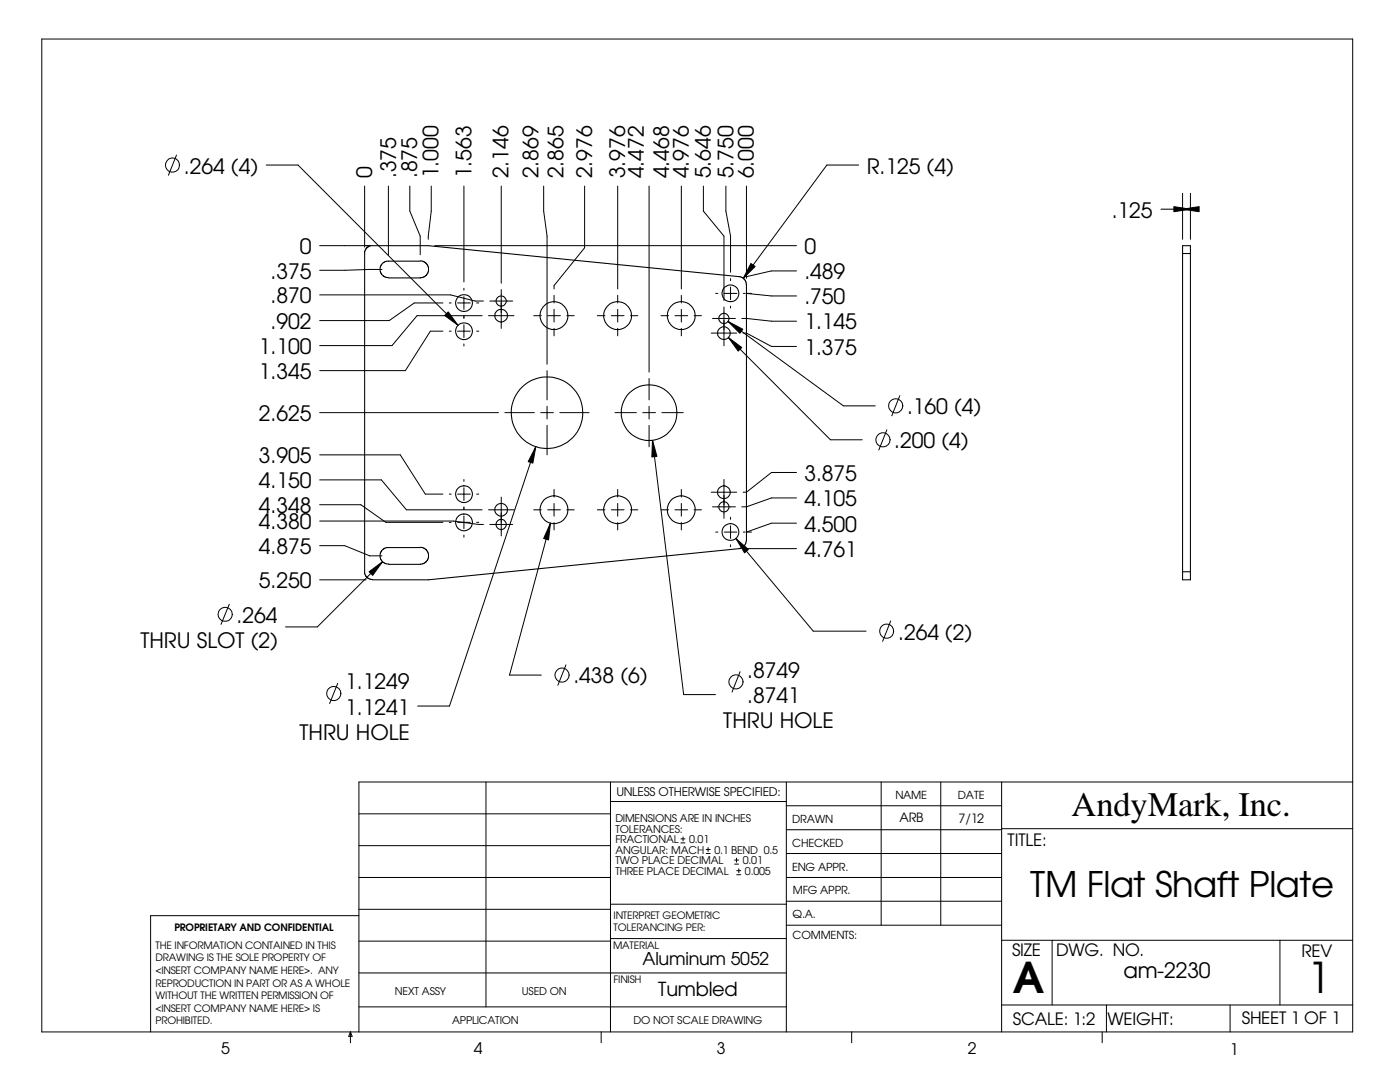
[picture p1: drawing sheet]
<svg xmlns="http://www.w3.org/2000/svg" width="279mm" height="216mm" viewBox="0 0 279 216" stroke-linecap="round" stroke-linejoin="round" font-family="sans-serif">
<g fill="none" stroke="#000" stroke-width=".2">
<path d="M8.3 7.8h261.7v198.1h-261.7zM35.2 30.9l-1.6 4.1M53.1 32.9h6.4l31.9 32M72.8 37.1v12.2M77.5 37.1v13.7M81.8 37.1v5l2.1 5v3.7M86.1 37.1v5l-.6 5.7M92.6 37.1v19.2M100 37.1v19.4M108.5 37.1v5l.7 5v25.6M116.7 37.1v12.3l-6.1 7.6v.7M123.3 37.1v20.6"/>
<path d="M129.5 37.1v37.2M136 37.1v20.6M140.4 37.1v5l4.1 5v12.9M144.9 37.1v5l.9 5v7.2M149 37.1v18.4M171.4 32.9h-6.4l-16.7 22.6M236 38.6v9.2M237.6 38.6v9.2M63.8 49h10M63.8 58.8h26.1l4.9 1.3h1.7M76.2 53.8l-12.4 .1M86.7 49h72.3"/>
<path d="M92.6 57.5v.4M92.6 59.2v2.5M100 57.8v7.7M110.6 58.9v1.6M123.3 58.9v1.6M136 58.9v1.6M142.8 58.5h.5M144.5 58.5h2.6M145.8 55.6v.4M145.8 57.3v2.5M148.3 58.5h.4M149.9 52.6l.8 .6-2.4 2.3z"/>
<path d="M150 58.5h-1l5 .6h5M159 54.1h-5l-5.2 1.1M231.7 41.7h5.9M234.3 41.2l3.3 .5-3.3 .5zM236 41.7l3.3-.5v1zM88.4 60.5h-5.7l-5 3.5h-13.9M88.4 66.1h-2.5l-5 7.9h-17.1M88.7 62.9l.8-.7 1.9 2.7zM89.7 60.5h.3M89.7 66.1h.3M91.3 60.5h2.6M91.3 66.1h2.6"/>
<path d="M92.6 63v.5M92.6 64.8v2.6M92.6 68.6v.4M95.1 60.5h.4M95.1 66.1h.4M96.2 63h-13l-5 6h-14.4M97.5 63h5.1M97.7 60.1h4.6M106.5 63h1.5M109.2 74v5.8M109.3 63h2.5M110.6 61.7v2.6"/>
<path d="M110.6 65.5v1.5M113.1 63h1.5M119.2 63h1.5M122 63h2.5M123.3 61.7v2.6M123.3 65.5v1.5M125.8 63h1.5M129.5 75.5v4.3M131.9 63h1.5M134.7 63h2.5M136 61.7v2.6M136 65.5v1.5"/>
<path d="M138.5 63h1.5M141.9 66.5h5.1M142.2 63.5h4.6M144.5 61.3v7.7M145.3 64.1l3 1.6-.6 .8zM145.3 64.1l23 16.9h6.4M145.4 67.4l2.6 1.9-.7 .8zM145.4 67.4l20.3 20.4h6.4M145.8 61.1v.4M148 63.5l6 .6h5M148.3 66.5h.7l5 2.6h5M179.6 79l-1.6 4"/>
<path d="M63.8 90.8h16.1l5 7.8h3.5M63.8 95.8h12.3l5 5.9h15.1M63.8 82.3h35.7M89.7 98.6h.3M91.3 98.6h2.6M92.6 95.7v.4M92.6 97.3v2.6M95.1 98.6h.4M100 99.2v7.7M100.8 82.3h5.8M106.9 89.1l-.6 3.3-.9-.3zM106.9 89.1l-17.2 51.8h-6.3"/>
<path d="M107.9 82.3h2.5M109.2 81.1v2.5M109.2 84.9v5.9M110.6 97.7v1.5M111.7 82.3h5.9M122.7 82.3h4.3M123.3 97.7v1.5M128.3 82.3h2.5M129.5 81.1v2.5M129.5 84.9v4.3M130.2 87.8l.9 3.3-1 .1zM130.2 87.8l6.2 50.8h6.4"/>
<path d="M132.1 82.3h4.3M136 97.7v1.5M141.9 98.2h5.1M144.5 95.7v7.7M159 94.3h-5l-5 3.9h-.7M159 99.4h-5l-5 1.7h-1M177 85.8l-1.6 4M63.8 104h26.7l5 .6h1M63.8 108.9h5l5 2h2.4M63.8 100.7h8.2l5 3.5h11.4M63.8 115.7h9.3M73.7 114.1l2.6-2-1.9 2.7z"/>
<path d="M76.3 112.1l-13 13h-6.3M89.7 104.2h.3M91.3 104.2h2.6M92.6 101.1v.6M92.6 103v2.5M92.6 106.8v.4M95.1 104.2h.4M97.5 101.7h5.1M97.7 104.6h4.6M106.5 101.7h1.5M109.3 101.7h2.5M109.9 104.4l-.4 3.3-1-.3z"/>
<path d="M109.9 104.4l-8.2 30.3h6.3M110.6 100.5v2.5M110.6 104.3v1.4M113.1 101.7h1.5M119.2 101.7h1.5M122 101.7h2.5M123.3 100.5v2.5M123.3 104.3v1.4M125.8 101.7h1.5M131.9 101.7h1.5M134.7 101.7h2.5M136 100.5v2.5"/>
<path d="M136 104.3v1.4M138.5 101.7h1.5M142.2 101.1h4.6M142.8 106.2h.5M144.5 106.2h2.6M145.8 103.2v.4M145.8 104.9v2.5M145.8 108.7v.4M146.9 107.4l2.5 2.2-.8 .7zM146.9 107.4l15.4 18.5h10.5M148.3 106.2h.4M148.8 109.5h10.2"/>
<path d="M159 104.4h-5l-5 1.8h1M45.8 120.6l-1.7 4M67.4 136.4l-1.6 4M112.9 132.7l-1.6 4M147.7 134l-1.6 4.1M177.8 123.9l-1.7 4.1M97 156v44.9M121.8 156v49.9M121.8 159.9h35.1M156.9 156v49.9M175.9 156v28.6M187.7 156v28.6"/>
<path d="M199.9 156v49.9M270 156h-198.4v49.9M71.6 175.1h50.2M71.6 168.7h50.2M71.6 162.4h50.2M135.9 168.2h.8M135.9 167.4h.8M136.3 167v.8M140.9 170.3h.8M140.9 169.5h.8M141.3 169.1v.8M146.6 172.4h.8"/>
<path d="M146.6 171.6h.8M147 171.2v.8M147 174.5h.8M147 173.7h.8M147.4 173.4v.8M156.9 170.3h43M156.9 165.6h43M156.9 160.8h43M156.9 175.1h43M156.9 179.8h43M199.9 165.4h70.1M71.6 194.1h85.3"/>
<path d="M71.6 187.8h50.2M71.6 181.4h50.2M71.6 182.7h-41.5v23.2M121.8 187.3h35.1M121.8 180.4h35.1M156.9 184.6h43M199.9 187.6h70.1M210 187.6v12.9M255.4 187.6v12.9M69.9 205.9v2.2M69.9 205.9l.4 .9h-.7zM71.6 200.9h85.3"/>
<path d="M120 205.9v2.2M170 205.9v2.2M199.9 200.5h70.1M220 205.9v2.2M220.8 200.5v5.4M245.5 200.5v5.4"/>
<circle cx="34.4" cy="32.9" r="1.41"/>
<circle cx="176.2" cy="87.8" r="1.41"/>
<circle cx="178.8" cy="81" r="1.41"/>
<circle cx="44.9" cy="122.6" r="1.41"/>
<circle cx="66.6" cy="138.4" r="1.41"/>
<circle cx="112.2" cy="134.7" r="1.41"/>
<circle cx="146.9" cy="136.1" r="1.41"/>
<circle cx="176.9" cy="125.9" r="1.41"/>
</g>
<g fill="none" stroke="#000" stroke-width=".21">
<path d="M77.5 55.4l-1-.3-.4-.4-.2-.6 .1-1.1 .5-.6 .5-.2 7.2-.1 .8 .4 .5 .7v.9l-.2 .5-.3 .4-.6 .4-6.9 .1M147.5 55.2l.7 .2 .4 .4 .4 1v51.1M147.5 55.2l-62-6.2h-11.5l-.7 .4-.5 .8v64.2l.5 .9 1 .4M236 49h1.6v66.7h-1.6zM236 50.6h1.6M83.9 109.3h-6.8l-.3 .1-.8 .8-.1 1.1 .2 .5 .4 .5 1 .2M83.9 109.2l.9 .3 .7 .9v1l-.4 .6-.4 .4-.8 .2h-6.4M148.9 107.9l-.4 1-.4 .4-.6 .2-62 6.2h-11.2M236 114.1h1.6"/>
<circle cx="145.8" cy="58.5" r="1.68"/>
<circle cx="92.6" cy="66.1" r="1.69"/>
<circle cx="92.6" cy="60.5" r="1.68"/>
<circle cx="100" cy="60.1" r="1.01"/>
<circle cx="100" cy="63" r="1.27"/>
<circle cx="110.6" cy="63" r="2.76"/>
<circle cx="123.3" cy="63" r="2.76"/>
<circle cx="136" cy="63" r="2.76"/>
<circle cx="144.5" cy="66.5" r="1.27"/>
<circle cx="144.5" cy="63.5" r="1.01"/>
<circle cx="92.6" cy="98.6" r="1.68"/>
<circle cx="109.2" cy="82.4" r="7.1"/>
<circle cx="129.5" cy="82.3" r="5.6"/>
<circle cx="144.4" cy="98.2" r="1.27"/>
<circle cx="92.6" cy="104.2" r="1.68"/>
<circle cx="100" cy="101.7" r="1.27"/>
<circle cx="100" cy="104.6" r="1.01"/>
<circle cx="110.6" cy="101.7" r="2.78"/>
<circle cx="123.3" cy="101.7" r="2.78"/>
<circle cx="136" cy="101.7" r="2.78"/>
<circle cx="144.5" cy="101.1" r="1.01"/>
<circle cx="145.8" cy="106.2" r="1.69"/>
</g>
<path d="M149.9 52.6l.8 .6-2.4 2.3zM236 41.7l3.3-.5v1zM234.3 41.2l3.3 .5-3.3 .5zM88.7 62.9l.8-.7 1.9 2.7zM145.3 64.1l3 1.6-.6 .8zM145.4 67.4l2.6 1.9-.7 .8zM106.9 89.1l-.6 3.3-.9-.3zM130.2 87.8l.9 3.3-1 .1zM73.7 114.1l2.6-2-1.9 2.7zM109.9 104.4l-.4 3.3-1-.3zM146.9 107.4l2.5 2.2-.8 .7z" fill="#000"/>
<g font-size="8.5">
<text x="202.1" y="198.2">A</text>
<text x="260.9" y="198.1">1</text>
</g>
<text font-size="7" x="205.6" y="179.1">TM Flat Shaft Plate</text>
<text font-size="6.9" x="213.9" y="162.9">AndyMark, Inc.</text>
<g font-size="4.2">
<text x="36.7" y="34.6">.264 (4)</text>
<text x="74.3" y="35.6" transform="rotate(-90 74.3 35.6)">0</text>
<text x="79" y="35.6" transform="rotate(-90 79 35.6)">.375</text>
<text x="83.3" y="35.6" transform="rotate(-90 83.3 35.6)">.875</text>
<text x="87.5" y="35.6" transform="rotate(-90 87.5 35.6)">1.000</text>
<text x="94.1" y="35.6" transform="rotate(-90 94.1 35.6)">1.563</text>
<text x="101.5" y="35.6" transform="rotate(-90 101.5 35.6)">2.146</text>
<text x="107.5" y="35.6" transform="rotate(-90 107.5 35.6)">2.869</text>
<text x="112.5" y="35.6" transform="rotate(-90 112.5 35.6)">2.865</text>
<text x="118.2" y="35.6" transform="rotate(-90 118.2 35.6)">2.976</text>
<text x="124.8" y="35.6" transform="rotate(-90 124.8 35.6)">3.976</text>
<text x="128.5" y="35.6" transform="rotate(-90 128.5 35.6)">4.472</text>
<text x="133.5" y="35.6" transform="rotate(-90 133.5 35.6)">4.468</text>
<text x="137.5" y="35.6" transform="rotate(-90 137.5 35.6)">4.976</text>
<text x="141.9" y="35.6" transform="rotate(-90 141.9 35.6)">5.646</text>
<text x="146.4" y="35.6" transform="rotate(-90 146.4 35.6)">5.750</text>
<text x="150.5" y="35.6" transform="rotate(-90 150.5 35.6)">6.000</text>
<text x="173" y="34.6">R.125 (4)</text>
<text x="221.9" y="43.4">.125</text>
<text x="59.9" y="50.7">0</text>
<text x="160.5" y="50.7">0</text>
<text x="54" y="55.6">.375</text>
<text x="160.5" y="55.7">.489</text>
<text x="54" y="60.5">.870</text>
<text x="54" y="65.6">.902</text>
<text x="160.5" y="60.7">.750</text>
<text x="160.5" y="65.7">1.145</text>
<text x="51.7" y="70.6">1.100</text>
<text x="160.5" y="70.8">1.375</text>
<text x="51.7" y="75.6">1.345</text>
<text x="181" y="82.6">.160 (4)</text>
<text x="51.7" y="84">2.625</text>
<text x="178.5" y="89.5">.200 (4)</text>
<text x="51.7" y="92.4">3.905</text>
<text x="160.5" y="95.9">3.875</text>
<text x="51.7" y="97.4">4.150</text>
<text x="160.5" y="101">4.105</text>
<text x="51.7" y="102.4">4.348</text>
<text x="51.7" y="105.6">4.380</text>
<text x="160.5" y="106.1">4.500</text>
<text x="51.7" y="110.5">4.875</text>
<text x="160.5" y="111.1">4.761</text>
<text x="51.7" y="117.3">5.250</text>
<text x="47.2" y="124.2">.264</text>
<text x="28" y="129.3">THRU SLOT (2)</text>
<text x="179.2" y="127.6">.264 (2)</text>
<text x="68.9" y="137.5">1.1249</text>
<text x="114.4" y="136.4">.438 (6)</text>
<text x="149.1" y="135.2">.8749</text>
<text x="68.9" y="142.6">1.1241</text>
<text x="149.1" y="140.3">.8741</text>
<text x="59.8" y="147.6">THRU HOLE</text>
<text x="144.4" y="145.3">THRU HOLE</text>
<text x="224.2" y="195.2">am-2230</text>
</g>
<text font-size="3.9" x="131.4" y="198.7">Tumbled</text>
<text font-size="3.5" x="128.2" y="192.5">Aluminum 5052</text>
<g font-size="3.4">
<text x="201.1" y="168.8">TITLE:</text>
<text x="202" y="190.8">SIZE</text>
<text x="210.8" y="190.8">DWG. NO.</text>
<text x="259.8" y="191">REV</text>
<text x="202.1" y="204.4">SCALE: 1:2</text>
<text x="221" y="204.5">WEIGHT:</text>
<text x="247.8" y="204.4">SHEET 1 OF 1</text>
</g>
<g font-size="3.2">
<text x="44.2" y="210.4">5</text>
<text x="94.6" y="210.3">4</text>
<text x="143" y="210.4">3</text>
<text x="193.2" y="210.4">2</text>
<text x="245.4" y="210.6">1</text>
</g>
<g font-size="2.5">
<text x="179.5" y="164">ARB</text>
<text x="191.3" y="164.2">7/12</text>
</g>
<text font-size="2.4" x="123" y="158.9">UNLESS OTHERWISE SPECIFIED:</text>
<g font-size="2.2">
<text x="178.7" y="159.4">NAME</text>
<text x="191.2" y="159.4">DATE</text>
<text x="158.1" y="164.2">DRAWN</text>
<text x="158.1" y="173.7">ENG APPR.</text>
<text x="158.1" y="169.1">CHECKED</text>
<text x="158.2" y="178.5">MFG APPR.</text>
<text x="158.2" y="183.2">Q.A.</text>
<text x="158.2" y="187.4">COMMENTS:</text>
</g>
<g font-size="2.1">
<text x="122.8" y="164">DIMENSIONS ARE IN INCHES</text>
<text x="122.8" y="166.1">TOLERANCES:</text>
<text x="122.8" y="168.2">FRACTIONAL</text>
<text x="122.8" y="172.5">TWO PLACE DECIMAL</text>
<text x="122.8" y="170.3">ANGULAR: MACH</text>
<text x="137.5" y="168.2">0.01</text>
<text x="142.6" y="170.3">0.1 BEND 0.5</text>
<text x="148.3" y="172.5">0.01</text>
<text x="122.8" y="174.6">THREE PLACE DECIMAL</text>
<text x="148.7" y="174.6">0.005</text>
<text x="78.8" y="198.5">NEXT ASSY</text>
<text x="104.1" y="198.5">USED ON</text>
<text x="90.2" y="204.3">APPLICATION</text>
<text x="126.4" y="204.3">DO NOT SCALE DRAWING</text>
</g>
<g font-size="2">
<text x="34.8" y="185.7">PROPRIETARY AND CONFIDENTIAL</text>
<text x="122.5" y="185.8">TOLERANCING PER:</text>
<text x="122.5" y="183.3">INTERPRET GEOMETRIC</text>
<text x="31" y="189.3">THE INFORMATION CONTAINED IN THIS</text>
<text x="31" y="191.8">DRAWING IS THE SOLE PROPERTY OF</text>
<text x="122.3" y="189.4">MATERIAL</text>
<text x="31" y="194.3">&lt;INSERT COMPANY NAME HERE&gt;. ANY</text>
<text x="31" y="196.8">REPRODUCTION IN PART OR AS A WHOLE</text>
<text x="122.4" y="196.2">FINISH</text>
<text x="31" y="199.3">WITHOUT THE WRITTEN PERMISSION OF</text>
<text x="31" y="201.9">&lt;INSERT COMPANY NAME HERE&gt; IS</text>
<text x="31" y="204.4">PROHIBITED.</text>
</g>
</svg>
